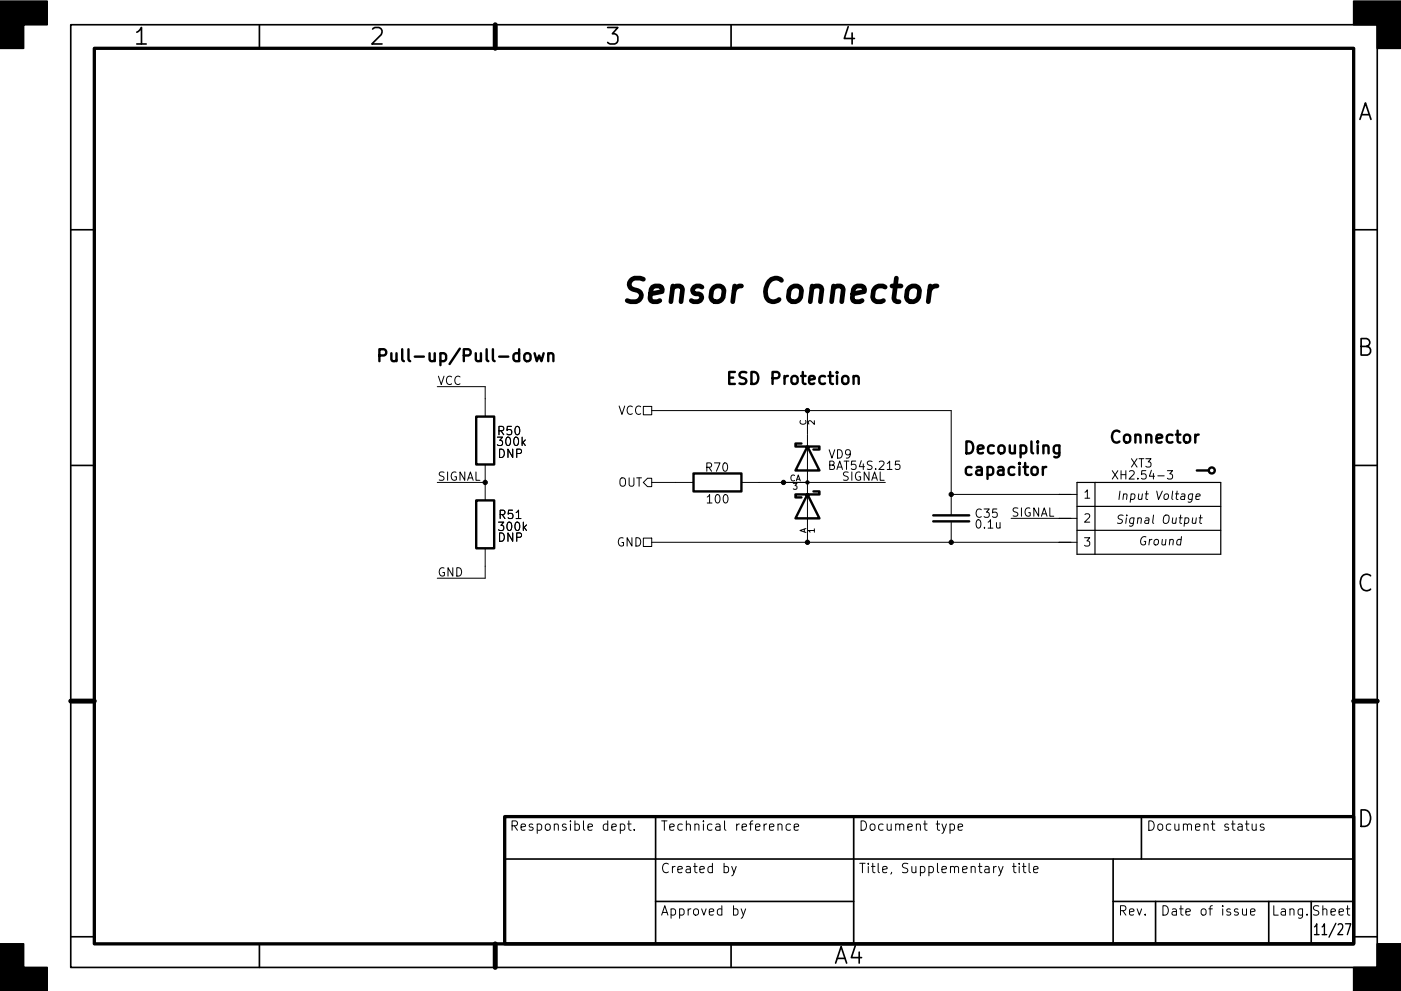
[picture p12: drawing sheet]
<svg xmlns="http://www.w3.org/2000/svg" width="297mm" height="210mm" viewBox="0 0 297 210" stroke-linecap="round" stroke-linejoin="round" font-family="sans-serif">
<g fill="none" stroke="#000" stroke-width=".35">
<path d="M15 5.2h277v200.1h-277zM55 5.2v5M105 5.2v5M155 5.2v5M15 48.7h5M287 48.7h5M15 98.7h5M287 98.7h5M15 148.7h5M287 148.7h5M139 173.3v27M181 173.3v27"/>
<path d="M242 173.3v9M15 198.7h5M107 182.3h180M139 191.3h42M236 191.3h51M236 182.3v18M245 191.3v9M269 191.3v9M278 191.3v9M287 198.7h5M55 200.3v5M105 200.3v5"/>
<path d="M155 200.3v5"/>
</g>
<path d="M20 10.2h267v190.1h-267zM107 173.3h180v27h-180z" fill="none" stroke="#000" stroke-width=".7"/>
<path d="M105 5.2v5M15 148.7h5M287 148.7h5M105 200.3v5" fill="none" stroke="#000" stroke-width="1.1"/>
<path d="M0 .2h10v5h-5v5h-5zM287 .2h10v10h-5v-5h-5zM0 200.3h5v5h5v5h-10zM292 200.3h5v10h-10v-5h5z" fill="#000" stroke="#000" stroke-width=".35"/>
<g fill="none" stroke="#000" stroke-width=".21">
<path d="M92.7 82h10.2v6.4M102.9 98.5v7.7M136.4 86.2h1.8v1.8h-1.8zM138.2 87.1h63.5v22.2M171.2 87.1v5M171.2 92.2v22.9M235.8 99.9l1.2 1.7M237 99.9l-1.2 1.7M247.5 99.9h1.1l-.6 .6 .5 .2v.8l-.2 .1h-.5l-.3-.1M92.7 102.4h10.2M102.9 116.3v6.4h-10.2M136.4 114.2h1.8v1.7h-1.8z"/>
<path d="M137.3 101.5h.9v1.7h-.9l-.9-.8zM138.2 102.4h8.8M138.2 115.1h90.1M157.2 102.4h30.5M201.7 110.6v4.5M201.7 104.9h26.6M214.4 110h13.9M252.9 104.9l-.5-.1-.4 .3-.1 .5 .2 .3h.6M252.9 104.8l-.2 1.4-.4 .4-.4-.1M252.9 109.9l-.1 1.1 .4 .1 .3-.2M253.6 105.4l.8-.2v-.3h-.7l-.2 .8 .2 .3 .6-.1M253.6 109.9l-.1 1.2"/>
<path d="M254.2 109.9h.7M254.6 109.3l-.2 1.5v.2l.4 .1M131.5 174.9l.6-.1 .4 .4v.6l-.2 .3h-.8M131.5 174.8v2M133 174.8h.8M133.3 174.2v1.7l.1 .2 .4 .1M134.5 176v.2M164.9 175a.5 .5 0 0 1 .9 .1v1.1M167.6 174.9l-.6-.1-.3 .4v.6l.2 .3h.7M168.4 175.5l.9-.2-.1-.4-.5-.1-.3 .3 .1 1h.7M201.4 174.9l.6-.1 .4 .4v.6l-.2 .3h-.8M203.1 175.5l1-.2-.1-.4-.6-.1-.3 .3 .1 1h.8"/>
<path d="M264 174.8h.8M264.3 174.2v1.7l.1 .2 .4 .1M265.5 174.8l.1 1.3a.54 .54 0 0 0 .7-.1M266.3 174.8v1.4M267.9 174.9l-.4-.1-.3 .3 .1 .3 .6 .2v.5h-.7M155.1 183.8l.5 1.4M156.1 183.8l-.7 1.8-.3 .2M157.1 192.8l.5 1.4M158.1 192.8l-.7 1.8-.3 .2M214.7 183.8h.7M214.9 183.2v1.7l.1 .2 .4 .1M216.1 183.2v.2"/>
<path d="M216.1 183.8v1.4M216.8 183.8h.7M217 183.2v1.7l.1 .2 .4 .1M218.2 183.2v1.7l.3 .3M219.1 184.5l1-.2-.1-.4-.6-.1-.3 .3 .1 1h.8M263.4 192.8l.1 1.3a.54 .54 0 0 0 .8-.1M264.3 192.8v1.4M265.1 193.5l1-.2-.1-.4-.6-.1-.3 .3 .1 1h.8"/>
</g>
<g fill="none" stroke="#000" stroke-width=".51">
<path d="M111.3 75.2a.69 .69 0 0 1 .7-.3 .69 .69 0 0 1 .5 .5v.7a.69 .69 0 0 1-.7 .6 .69 .69 0 0 1-.6-.6zM113.3 74.9l.5 1.7 .5-1.2 .5 1.2 .5-1.7M116.2 75.2a.63 .63 0 0 1 1.1 .1v1.3M116.2 74.9v1.7M181 79.8v1.7M101 88.4h3.8v10.1h-3.8zM169.9 94.1h-1.2v.6h2.5l-2.5 5.1h5l-2.5-5.1h2.5v.7h-1.2M181 80a.63 .63 0 0 1 1.1 .1v1.4M221.1 99.1v1.7M221.8 99.1a.65 .65 0 0 0-.7 .5M224.6 94.5v2.1a.69 .69 0 0 1-1.1 .3M224.6 94.6l-.7-.1-.5 .5v.7l.2 .4 .3 .1 .7-.1"/>
<path d="M253.7 99.8h2.6M254.1 92.2a.65 .65 0 0 0-.7 .5M101 106.2h3.8v10.1h-3.8zM147 100.5h10.2v3.8h-10.2zM172.5 104.3h1.2v.6h-2.5l2.5 5.1h-5l2.5-5.1h-2.5v.6h1.2M197.9 109.3h7.6M197.9 110.6h7.6"/>
<circle cx="256.9" cy="99.8" r=".63"/>
</g>
<path d="M228.3 102.4h30.5v15.2h-30.5zM228.3 112.5h30.5M228.3 107.4h30.5M232.2 102.4v15.2" fill="none" stroke="#000" stroke-width=".25"/>
<g fill="#000" stroke="#000" stroke-width=".21">
<circle cx="171.2" cy="87.1" r=".46"/>
<circle cx="102.9" cy="102.4" r=".46"/>
<circle cx="166.1" cy="102.4" r=".46"/>
<circle cx="171.2" cy="102.4" r=".36"/>
<circle cx="171.2" cy="115.1" r=".46"/>
<circle cx="201.7" cy="104.9" r=".46"/>
<circle cx="201.7" cy="115.1" r=".46"/>
</g>
<path d="M192.6 61.2a1.29 1.29 0 0 1 1.4-.6 1.29 1.29 0 0 1 1 1l-.2 1.5a1.37 1.37 0 0 1-1.3 .9 1.37 1.37 0 0 1-1.3-.9l.1-1.5zM197.2 60.7l-.4 3.3M198.7 60.7a1.48 1.48 0 0 0-1.6 .9" fill="none" stroke="#000" stroke-width="1"/>
<text font-size="7" x="131.3" y="64.3">Sensor Connector</text>
<g font-size="4.9">
<text x="28.6" y="9.5">1</text>
<text x="78.6" y="9.5">2</text>
<text x="128.6" y="9.5">3</text>
<text x="178.6" y="9.5">4</text>
<text x="287.7" y="25.5">A</text>
<text x="287.7" y="75.5">B</text>
<text x="287.7" y="125.5">C</text>
<text x="287.7" y="175.5">D</text>
<text x="176.9" y="204.5">A4</text>
</g>
<g font-size="3.5">
<text x="79.5" y="76.8">Pull-up/Pull-down</text>
<text x="153.7" y="81.6">ESD Protection</text>
<text x="234.9" y="94">Connector</text>
<text x="204" y="100.9">capacitor</text>
<text x="204" y="96.3">Decoupling</text>
</g>
<text font-size="3.2" x="279.5" y="198.4">11/27</text>
<g font-size="2.8">
<text x="108" y="176.3">Responsible dept.</text>
<text x="140" y="176.3">Technical reference</text>
<text x="182" y="176.3">Document type</text>
<text x="243" y="176.3">Document status</text>
<text x="140" y="185.3">Created by</text>
<text x="182" y="185.3">Title, Supplementary title</text>
<text x="140" y="194.3">Approved by</text>
<text x="237" y="194.3">Rev.</text>
<text x="246" y="194.3">Date of issue</text>
<text x="269.5" y="194.3">Lang. Sheet</text>
</g>
<g font-size="2.5">
<text x="92.7" y="81.7">VCC</text>
<text x="131" y="88">VCC</text>
<text x="105.7" y="92.3">R50</text>
<text x="105.7" y="94.6">300k</text>
<text x="92.7" y="102">SIGNAL</text>
<text x="105.6" y="97.1">DNP</text>
<text x="149.7" y="100.1">R70</text>
<text x="175.7" y="97.3">VD9</text>
<text x="176.2" y="99.7">BAT54S.215</text>
<text x="178.4" y="102">SIGNAL</text>
<text x="237" y="101.7">XH2.54-3</text>
<text x="239.7" y="99.2">XT3</text>
<text x="131" y="103.2">OUT</text>
<text x="150.1" y="106.8">100</text>
<text x="229.6" y="105.8">1</text>
<text x="236.7" y="106.1">Input Voltage</text>
<text x="105.9" y="110.1">R51</text>
<text x="106" y="112.6">300k</text>
<text x="206.9" y="109.8">C35</text>
<text x="207.1" y="112.1">0.1u</text>
<text x="214.4" y="109.6">SIGNAL</text>
<text x="229.6" y="110.9">2</text>
<text x="236.5" y="111.1">Signal Output</text>
<text x="105.6" y="114.9">DNP</text>
<text x="130.8" y="115.9">GND</text>
<text x="229.6" y="115.9">3</text>
<text x="241.3" y="115.7">Ground</text>
<text x="92.7" y="122.3">GND</text>
</g>
<g font-size="1.8">
<text x="170.9" y="90.3" transform="rotate(-90 170.9 90.3)">C</text>
<text x="172.7" y="90.1" transform="rotate(-90 172.7 90.1)">2</text>
<text x="167.3" y="102.1">CA</text>
<text x="168.1" y="103.9">3</text>
<text x="170.9" y="113.2" transform="rotate(-90 170.9 113.2)">A</text>
<text x="172.7" y="113" transform="rotate(-90 172.7 113)">1</text>
</g>
</svg>
